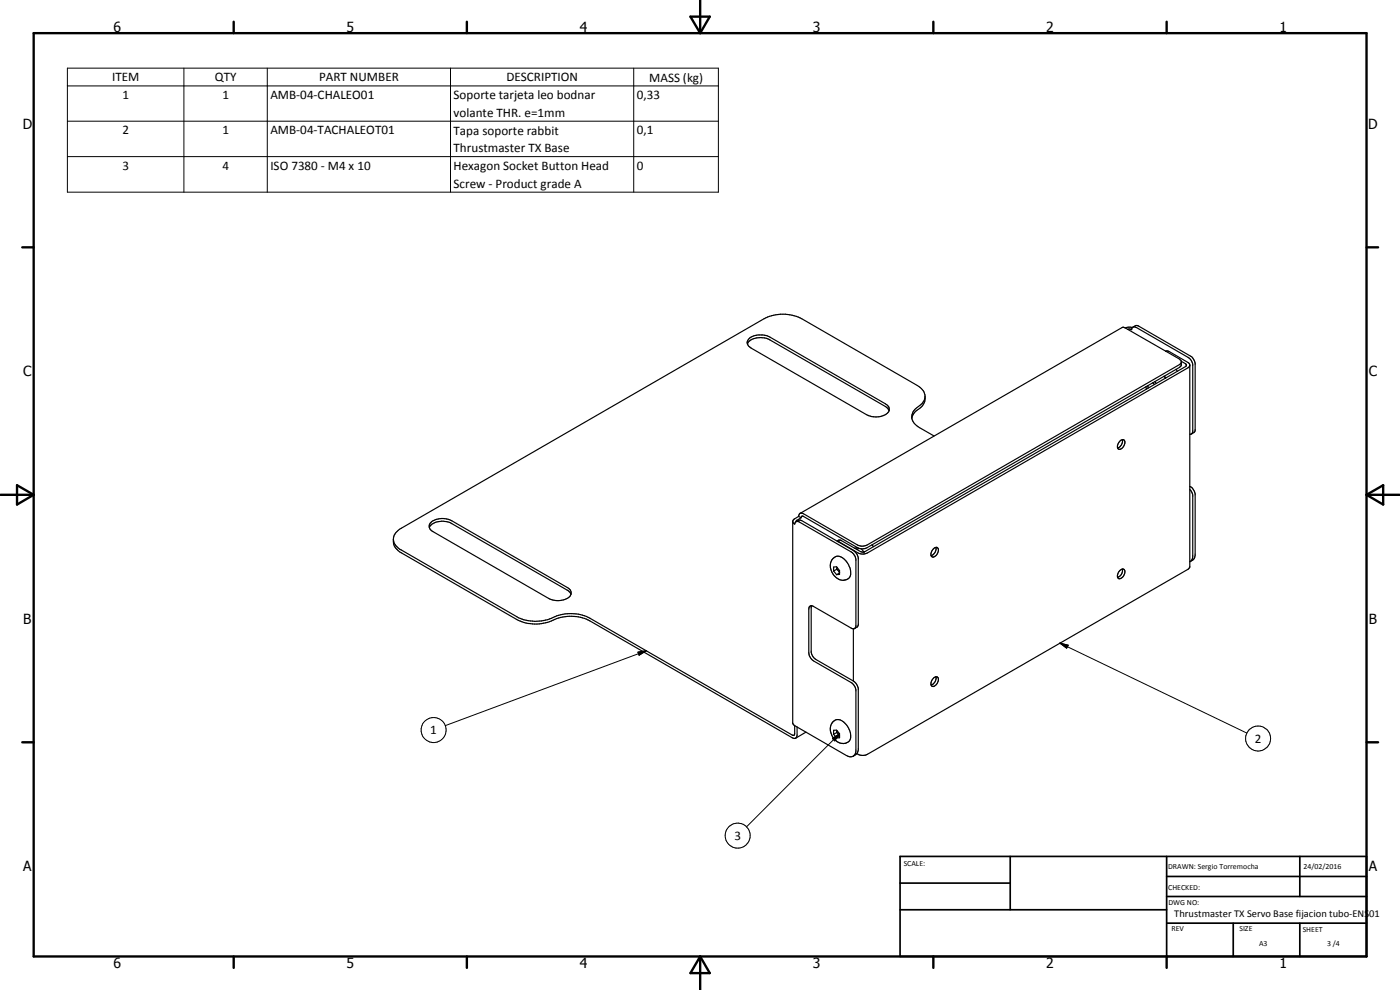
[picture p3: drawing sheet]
<svg xmlns="http://www.w3.org/2000/svg" width="420mm" height="297mm" viewBox="0 0 420 297" stroke-linecap="round" stroke-linejoin="round" font-family="sans-serif">
<g fill="none" stroke="#000" stroke-width=".35">
<path d="M337.7 98.4l16.3 9.3 .5 .6-.1 1.5-.4 .4-93.8 54.1a3.1 3.1 0 0 1-2.8 0l-16.3-9.4h-.4l-.3 .5M337.7 98.4l-.7-.2-.3 .1-96.6 55.8M339.8 98.3l-.2 .6-1.2-.1M339.8 98.3l.5-.3 .7 .3 15.6 8.9 .9 .9 .5 1.3v20.1a.79 .79 0 0 1-.9 .8M339.8 98.3l-1.2-.1-.9 .2M340 98.2l.9-.5 .8 .1 15.8 9.2 .8 1 .4 1v20.1l-.1 .4-1 .7M224.3 103.2a5.1 5.1 0 0 1 6-1.6l35.4 20.4 1.1 1.2M224.8 101.6l.3-.3a5.8 5.8 0 0 1 4.3-.7l1.6 .5 34.7 20.1a1.73 1.73 0 0 1 1.2 1.6 1.73 1.73 0 0 1-1.2 1.6 6.2 6.2 0 0 1-5.7 0l-34.6-20a1.68 1.68 0 0 1-.6-2.8zM277.6 119.2a4.9 4.9 0 0 1-2.8 3.4 3.2 3.2 0 0 0 .7 5.4l4.8 2.8M343.9 116l.2 .7M344.5 115.7l.1 .7M345.9 114.9l.6 .5"/>
<path d="M346.5 114.5l.5 .6M349.3 112.9l.5 .5M349.4 112.9l.4 .5M349.8 113.4h.1M349.8 105.4l1 .1 5.9 3.4 .4 .6-.1 60.8-.5 .5-96.2 55.5a3.1 3.1 0 0 1-3.1-.2M352.9 110.8l.4 .6M354.5 108.7l-.5 .7-93.8 54.1a3.1 3.1 0 0 1-2.8 0l-16.3-9.4a.88 .88 0 0 0-1-.1 .88 .88 0 0 0-.4 .9M354.5 108.4l1.4 .9 .2 .3-.3 .4-96.2 55.5-1.2 .1-6.1-3.5h-.6l-.5 .2M357.1 109.6l-.6 .8-96.2 55.5a3.1 3.1 0 0 1-2.8 0l-6.1-3.4M273.6 125.4a5.1 5.1 0 0 1 2.8-3.2 4 4 0 0 0-1.1-6.5l-34.7-20.1a12.3 12.3 0 0 0-11.3 0l-109.8 63.5a3.3 3.3 0 0 0-1.4 2.7M336 132.5l.8-.6a.99 .99 0 0 1 .9 .7 .99 .99 0 0 1-.4 1 1.16 1.16 0 0 1-.7 1 1.16 1.16 0 0 1-1.2-.1v-.7zM336.8 132a2.17 2.17 0 0 1-1.4 2.4"/>
<path d="M128.9 158.3a4.6 4.6 0 0 1 5.1-1.8l1.2 .4 35.1 20.2 1.1 1.2M128.9 158.3a2.25 2.25 0 0 1 2.2-2.5 6.2 6.2 0 0 1 4.5 .5l34.7 20 .8 .7 .3 .5v.8M128.9 158.3l.2 .5 .9 .7 34.6 20a5.5 5.5 0 0 0 6.6-.9l.2-.3M237.9 156.5l.1 .3 .5 .5a.83 .83 0 0 1 .5-.8 .83 .83 0 0 1 .9 .1l15.6 9 .7 .6 .7 1.6v20.2l-.2 .4-.5 .3-.7-.2-11.6-6.7h-.7l-.3 .2-.2 .8v13l.5 1.6 .9 .9 11.6 6.7 1 1.3 .2 .7v18.4a1.7 1.7 0 0 1-1 1.6 1.7 1.7 0 0 1-1.9-.3l-15.5-9M237.9 156.5v60.4l.6 .8M239.7 154.9l-1.4 .9-.4 .7M239.7 154.9l.7 .5M240.4 155.4l-1.3 .7-.2 .4 1.1-.5 .6 .2 15.6 9 1 1.2 .4 1v20.1l-.3 .6-.9 .5M357.1 145.9a3.2 3.2 0 0 1 1.6 2.3v18.4l-.4 1.2-1.1 .7M357.1 146.9l.6 .8 .3 .9v18.4l-.5 1.2-.4 .3M118.1 161.8a3.8 3.8 0 0 0 2.3 4.1l34.7 20a12.7 12.7 0 0 0 12-.3 12.9 12.9 0 0 1 9.9 .7l60.8 35.1a.86 .86 0 0 0 1 .1 .86 .86 0 0 0 .4-.9v-2.5M118.1 161.8v.4a4 4 0 0 0 2.3 2.8l34.7 20a12.9 12.9 0 0 0 12-.2 12.9 12.9 0 0 1 9.9 .7l60.9 35.1h.4l.2-.5v-2.4"/>
<path d="M250 167.6a2.12 2.12 0 0 1 3.2 0 5 5 0 0 1 1.8 5.7 3.4 3.4 0 0 1-5.5-2.1 3.4 3.4 0 0 1 .5-3.6zM250.2 171.3v-1.2h.9l.9 1.1v1.1l-.9 .1M250.2 171.3l.9 1.1M251.1 170.8l-.9 .5M251.1 170.8l.9 1M251.2 170.2l-.1 .6M252 171.9l-.9 .5M257.2 164.3l-.3 .1M257.4 164.4l-1 .1M257.8 164.5l-.6 .4M258.5 164.7l.8 .9M261.7 163.5l.5 .5"/>
<path d="M280.1 164.8l.3-.4a.85 .85 0 0 1 1.2 .2 .85 .85 0 0 1-.1 1.1 1.69 1.69 0 0 1-1.8 1.3 1.66 1.66 0 0 1 .4-2.2zM280.9 164.3a2.26 2.26 0 0 1-1.5 2.5M336 171.3l.6-.5a.84 .84 0 0 1 1 .4 .84 .84 0 0 1-.1 1 1.46 1.46 0 0 1-2 1.2l-.1-.8zM336.8 170.7a2.19 2.19 0 0 1-1.4 2.5M243.6 181.7l-.2 14a3.3 3.3 0 0 0 1.4 2.2l11.4 6.5a3.6 3.6 0 0 1 1.4 2.1v18.5l-.6 1.3-.9 .6M256.1 188.7v15.6M241.9 219.7l-3.1 1.8M250 216.5a2.44 2.44 0 0 1 3.9 .8 4.7 4.7 0 0 1 1.1 4.9l-1.1 .7a4.1 4.1 0 0 1-4.7-4.8zM251.1 219.8l-.9 .5M251.1 219.8l.9 1M251.2 219.2l-.1 .6M280.2 203.4a.87 .87 0 0 1 1.3-.1 2.08 2.08 0 0 1-1.6 2.7 1.64 1.64 0 0 1 .3-2.6z"/>
<path d="M280.9 203.1a2.17 2.17 0 0 1-1.5 2.4M250.2 220.3v-1.2h.9l.9 1v1.3h-.9M250.2 220.3l.9 1.1M252 220.9l-.9 .5"/>
</g>
<circle cx="259.3" cy="165.6" r=".18" fill="#000"/>
<g fill="none" stroke="#000" stroke-width=".71">
<path d="M10.1 9.9h400v277.1h-400zM70.1 6.5v3.4M140.1 6.5v3.4M207.2 5h5.8l-2.9 4.9zM210.1 0v9.9M280.1 6.5v3.4M350.1 6.5v3.4M6.7 74.2h3.4M410.1 74.2h3.5M.1 148.5h10M5.1 145.6l5 2.9-5 2.9zM410.1 148.5h10"/>
<path d="M410.1 148.5l5-2.9v5.8zM6.7 222.7h3.4M410.1 222.7h3.5M70.1 287v3.4M140.1 287v3.4M210.1 287v10M210.1 287l2.9 5h-5.8zM280.1 287v3.4M350.1 287v3.4"/>
</g>
<path d="M270.1 257h140v30h-140zM303.2 257v16M350.1 257v30M390.1 257v12M270.1 265h33.1M270.1 273h80M350.1 277h60M350.1 269h60M350.1 263h60M370.1 277v10M390.1 277v10" fill="none" stroke="#000" stroke-width=".51"/>
<g fill="none" stroke="#000" stroke-width=".3">
<path d="M20.2 20.4h195.4v37.3h-195.4zM20.2 25.8h195.4M20.2 36.4h195.4M55.2 20.4v37.3M80.2 20.4v37.3M135.2 20.4v37.3M190.2 20.4v37.3M20.2 47h195.4M191.5 195.7l2.5-.5-2.2 1.4zM194 195.2l-60.4 22.5M318.1 193l2.5 .6-.5 .9zM318.1 193l56.1 27"/>
<path d="M249.8 221.6l2.2-1.5-1.5 2.2zM252 220.1l-27.9 28"/>
<circle cx="130.1" cy="219" r="3.7"/>
<circle cx="377.6" cy="221.6" r="3.7"/>
<circle cx="221.4" cy="250.7" r="3.8"/>
</g>
<path d="M191.5 195.7l2.5-.5-2.2 1.4zM318.1 193l2.5 .6-.5 .9zM249.8 221.6l2.2-1.5-1.5 2.2z" fill="#000"/>
<g font-size="4.2">
<text x="34" y="9.6">6</text>
<text x="104" y="9.6">5</text>
<text x="174" y="9.6">4</text>
<text x="244" y="9.6">3</text>
<text x="314" y="9.6">2</text>
<text x="384" y="9.6">1</text>
<text x="6.8" y="38.7">D</text>
<text x="410.6" y="38.7">D</text>
<text x="7" y="112.9">C</text>
<text x="410.8" y="112.9">C</text>
<text x="7" y="187.1">B</text>
<text x="410.8" y="187.1">B</text>
<text x="7" y="261.4">A</text>
<text x="410.8" y="261.4">A</text>
<text x="34" y="290.4">6</text>
<text x="104" y="290.4">5</text>
<text x="174" y="290.4">4</text>
<text x="244" y="290.4">3</text>
<text x="314" y="290.4">2</text>
<text x="384" y="290.4">1</text>
</g>
<g font-size="3.9">
<text x="33.6" y="24.4">ITEM</text>
<text x="36.7" y="29.7">1</text>
<text x="64.5" y="24.4">QTY</text>
<text x="66.7" y="29.7">1</text>
<text x="81.1" y="29.7">AMB-04-CHALEO01</text>
<text x="95.8" y="24.4">PART NUMBER</text>
<text x="136.1" y="29.8">Soporte tarjeta leo bodnar</text>
<text x="152" y="24.4">DESCRIPTION</text>
<text x="191.1" y="29.7">0,33</text>
<text x="194.8" y="24.5">MASS (kg)</text>
<text x="136.1" y="35.1">volante THR. e=1mm</text>
<text x="36.7" y="40.3">2</text>
<text x="66.7" y="40.3">1</text>
<text x="81.1" y="40.3">AMB-04-TACHALEOT01</text>
<text x="136.1" y="40.4">Tapa soporte rabbit</text>
<text x="191.1" y="40.3">0,1</text>
<text x="136.1" y="45.7">Thrustmaster TX Base</text>
<text x="36.7" y="51">3</text>
<text x="66.7" y="51">4</text>
<text x="81.1" y="51">ISO 7380 - M4 x 10</text>
<text x="136.1" y="51">Hexagon Socket Button Head</text>
<text x="191.1" y="51">0</text>
<text x="136.1" y="56.3">Screw - Product grade A</text>
<text x="129.1" y="220.3">1</text>
<text x="376.6" y="222.8">2</text>
<text x="220.4" y="252">3</text>
</g>
<text font-size="3.1" x="352.4" y="275">Thrustmaster TX Servo Base fijacion tubo-ENS01</text>
<g font-size="2.4">
<text x="271.2" y="259.7">SCALE:</text>
<text x="350.6" y="260.8">DRAWN: Sergio Torremocha</text>
<text x="391.2" y="260.6">24/02/2016</text>
<text x="350.6" y="267">CHECKED:</text>
<text x="350.6" y="271.4">DWG NO:</text>
<text x="351.6" y="279.3">REV</text>
<text x="372" y="279.4">SIZE</text>
<text x="391" y="279.6">SHEET</text>
<text x="377.9" y="283.8">A3</text>
<text x="398.3" y="283.8">3 /4</text>
</g>
</svg>
